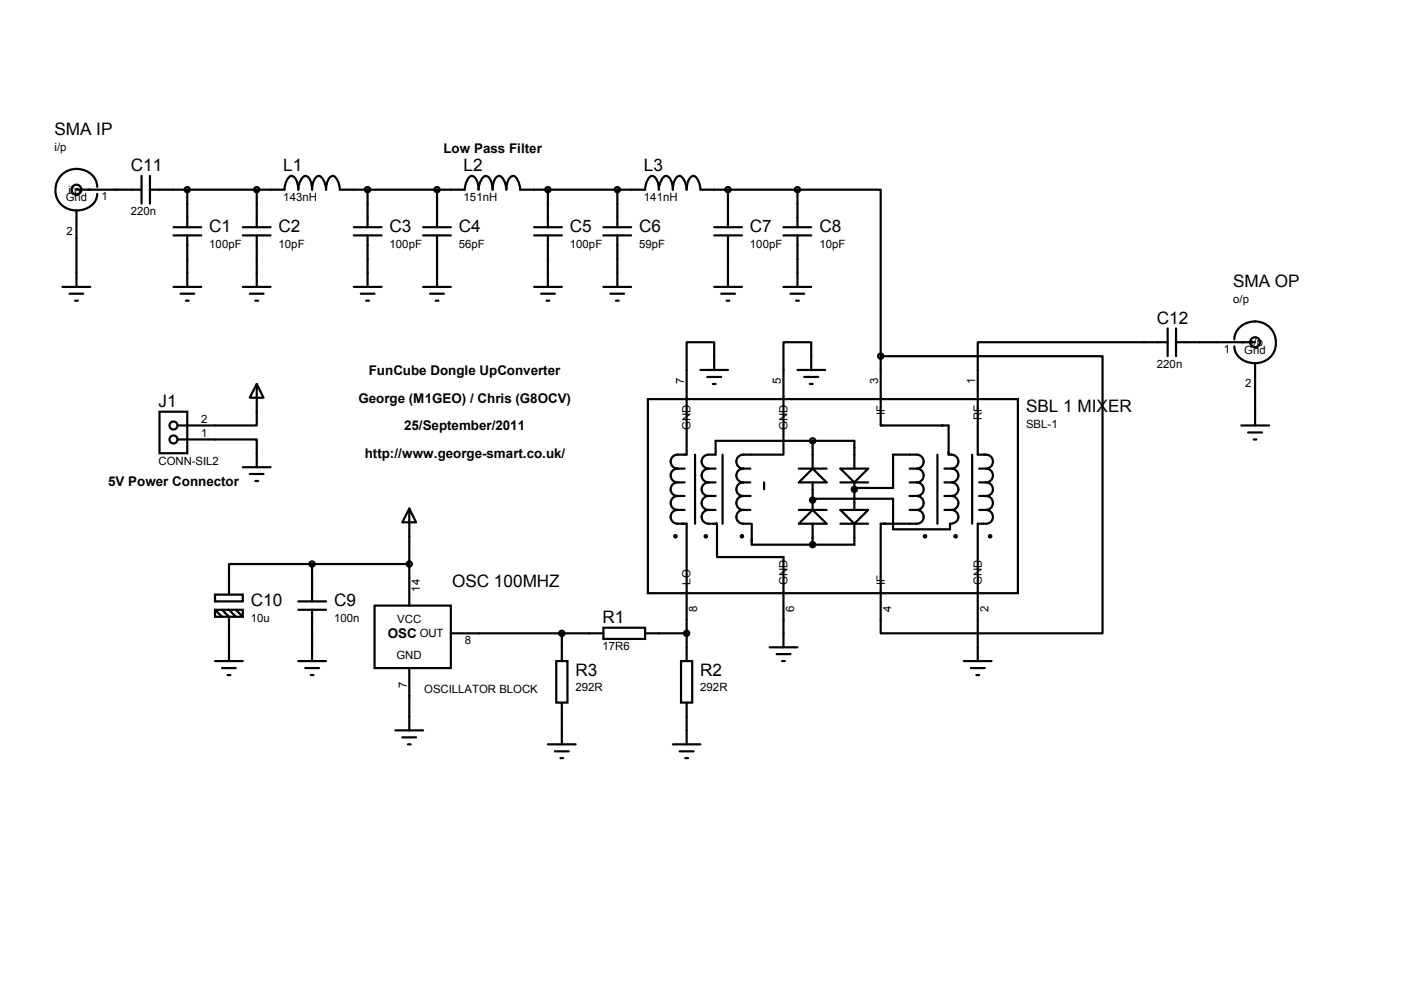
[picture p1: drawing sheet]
<svg xmlns="http://www.w3.org/2000/svg" width="297mm" height="210mm" viewBox="0 0 297 210" stroke-linecap="round" stroke-linejoin="round" font-family="sans-serif">
<g fill="none" stroke="#000" stroke-width=".47">
<path d="M20.6 39.6a4.4 4.4 0 0 0-7.3-2.8 4.4 4.4 0 0 0-1.5 3.4M30 37.3v5.9M31.8 37.3v5.9M11.8 40.5a4.2 4.2 0 0 0 4.4 4.1M16.2 44.6v16.2M16.2 40.2h13.8M20.6 41.1a4 4 0 0 1-4.4 3.5M31.8 40.2h28.5a3.1 3.1 0 0 1 1.5-2.9 1.73 1.73 0 0 1 1.3 1.5l.1 1.4a3.1 3.1 0 0 1 1.5-2.9 1.69 1.69 0 0 1 1.3 1.5l.2 1.4a3.6 3.6 0 0 1 1-2.8 1.03 1.03 0 0 1 1.4 .8l.5 1.3v.7a3.6 3.6 0 0 1 1.1-2.8 1 1 0 0 1 1.4 .8l.4 1.3v.7h26.5a3.1 3.1 0 0 1 1.5-2.9 1.73 1.73 0 0 1 1.3 1.5l.2 1.4a3.1 3.1 0 0 1 1.5-2.9 1.73 1.73 0 0 1 1.2 1.5l.2 1.4a3.7 3.7 0 0 1 1.1-2.8 1.02 1.02 0 0 1 1.3 .8l.5 1.3 .1 .7a3.6 3.6 0 0 1 1-2.8 1 1 0 0 1 1.4 .8l.4 1.3 .1 .7h26.5a3.1 3.1 0 0 1 1.4-2.9 1.73 1.73 0 0 1 1.3 1.5l.2 1.4a3.1 3.1 0 0 1 1.5-2.9 1.73 1.73 0 0 1 1.3 1.5l.2 1.4a3.7 3.7 0 0 1 1-2.8 1.02 1.02 0 0 1 1.4 .8l.4 1.3 .1 .7a3.6 3.6 0 0 1 1-2.8 1 1 0 0 1 1.4 .8l.4 1.3 .1 .7h20.6M36.8 48.2h5.9M36.8 49.9h5.9M39.7 40.2v8M39.7 49.9v10.9"/>
<path d="M51.5 48.2h5.9M51.5 49.9h5.9M54.4 40.2v8M54.4 49.9v10.9M75 48.2h5.9M75 49.9h5.9M77.9 40.2v8M77.9 49.9v10.9M89.7 48.2h5.9M89.7 49.9h5.9M92.7 40.2v8M92.7 49.9v10.9"/>
<path d="M113.2 48.2h5.9M113.2 49.9h5.9M116.2 40.2v8M116.2 49.9v10.9M127.9 48.2h5.9M127.9 49.9h5.9M130.9 40.2v8M130.9 49.9v10.9M151.4 48.2h5.9M151.4 49.9h5.9M154.3 40.2v8M154.3 49.9v10.9"/>
<path d="M166.1 48.2h5.9M166.1 49.9h5.9M169.1 40.2h17.6v35.3M169.1 40.2v8M169.1 49.9v10.9M13.2 60.8h5.9M14.7 62.3h2.9M15.9 63.8h.6M36.8 60.8h5.9M38.3 62.3h2.9M39.4 63.8h.6M51.5 60.8h5.9"/>
<path d="M53 62.3h2.9M54.1 63.8h.6M75 60.8h5.9M76.5 62.3h2.9M77.6 63.8h.6M89.7 60.8h5.9M91.2 62.3h2.9M92.4 63.8h.6M113.2 60.8h5.9M114.7 62.3h2.9M115.9 63.8h.6M127.9 60.8h5.9"/>
<path d="M129.4 62.3h2.9M130.6 63.8h.6M148.5 78.4h5.8M149.9 79.9h3M151.4 78.4v-5.8h-5.8v23.8h-1.9a1.48 1.48 0 0 0-1.5 1.5 1.48 1.48 0 0 0 1.5 1.5M151.4 60.8h5.9M152.9 62.3h2.9M154 63.8h.6M166.1 60.8h5.9M167.6 62.3h2.9M168.8 63.8h.6M169.1 78.4h5.9"/>
<path d="M170.5 79.9h3M172 78.4v-5.8h-5.9v23.5M186.7 75.5h47.1v58.8h-47.1v-23.3h7.1a1.51 1.51 0 0 0 2-1.1 1.51 1.51 0 0 0-1.5-1.8M186.7 75.5v14.7h14.4v6.2a1.53 1.53 0 0 1 2.1 1.1 1.53 1.53 0 0 1-1.5 1.9M247.6 72.6h-40.3v11.7M247.6 69.6v5.9M249.3 72.6h16.8M249.3 69.6v5.9M261.7 72a4.4 4.4 0 0 1 7.3-2.8 4.4 4.4 0 0 1 1.5 3.4M261.7 73.4a4 4 0 0 0 4.4 3.6M266.1 77v13.2M270.5 72.9a4.2 4.2 0 0 1-4.4 4.1"/>
<path d="M33.8 87.3h5.9v8.8h-5.9zM37.7 93.2h16.7v5.9M51.5 99.1h5.9M54.4 81.4l1.5 2.9h-2.9zM54.4 81.4v8.8h-16.7M137.4 84.6h78.4v41.2h-78.4zM143.7 99.4a1.46 1.46 0 0 0-1.5 1.4 1.46 1.46 0 0 0 1.5 1.5M143.7 99.4h1.5M147.4 96.4v14.6M150.2 99.4a1.48 1.48 0 0 1-1.4-1.5 1.48 1.48 0 0 1 1.4-1.5h1.5v-2.9h29.4v5.9M150.2 99.4a1.46 1.46 0 0 0-1.4 1.4 1.46 1.46 0 0 0 1.4 1.5M150.2 99.4h1.5"/>
<path d="M151.1 81.4h.6M153.2 96.4v14.6M157.6 99.4a1.46 1.46 0 0 0-1.5 1.4 1.46 1.46 0 0 0 1.5 1.5M157.6 99.4h1.5M166.1 96.4h-7.9a1.53 1.53 0 0 0-2 1.1 1.53 1.53 0 0 0 1.4 1.9M169.4 99.4h5.9M171.7 81.4h.6M172.3 93.5v5.9M178.2 99.4h5.9l-3 2.9zM192.9 99.4h1.4M194.3 99.4a1.46 1.46 0 0 1 1.5 1.4 1.46 1.46 0 0 1-1.5 1.5M194.3 99.4a1.53 1.53 0 0 0 1.5-1.9 1.53 1.53 0 0 0-2-1.1h-4.4v7.1h-8.3"/>
<path d="M198.8 96.4v14.6M200.2 99.4h1.5M201.7 99.4a1.46 1.46 0 0 1 1.5 1.4 1.46 1.46 0 0 1-1.5 1.5M206.1 96.4v14.6M207.3 84.6v11.8h1.7a1.48 1.48 0 0 1 1.5 1.5 1.48 1.48 0 0 1-1.5 1.5M207.6 99.4h1.4M209 99.4a1.46 1.46 0 0 1 1.5 1.4 1.46 1.46 0 0 1-1.5 1.5M263.2 90.2h5.9M264.6 91.7h3M265.8 93.2h.6M53 100.5h2.9M54.1 102h.6"/>
<path d="M66.2 119.6h-17.6v6.5M66.2 119.6v7.9M66.2 119.6h20.6M86.8 107.8l1.4 2.9h-2.9zM86.8 107.8v20.6M143.5 111h2.1v29.2M143.7 102.3a1.44 1.44 0 0 0-1.5 1.4 1.44 1.44 0 0 0 1.5 1.5M143.7 105.2a1.48 1.48 0 0 0-1.5 1.4 1.48 1.48 0 0 0 1.5 1.5M143.7 108.1a1.46 1.46 0 0 0-1.5 1.5 1.46 1.46 0 0 0 1.5 1.4M143.7 108.1h1.5M143.7 102.3h1.5M143.7 105.2h1.5"/>
<path d="M150.2 102.3a1.44 1.44 0 0 0-1.4 1.4 1.44 1.44 0 0 0 1.4 1.5M150.2 105.2a1.48 1.48 0 0 0-1.4 1.4 1.48 1.48 0 0 0 1.4 1.5M150.2 108.1a1.5 1.5 0 0 0-1.4 1.8 1.5 1.5 0 0 0 1.9 1.1h1.3h-.3M150.2 108.1h1.5M150.2 102.3h1.5M150.2 105.2h1.5M152 118.1h14.1v19.1M152 111v6.8M157.6 108.1a1.51 1.51 0 0 0-1.5 1.8 1.51 1.51 0 0 0 2.1 1.1h.9M157.6 108.1h1.5M157.6 105.2a1.48 1.48 0 0 0-1.5 1.4 1.48 1.48 0 0 0 1.5 1.5M157.6 105.2h1.5"/>
<path d="M157.6 102.3a1.44 1.44 0 0 0-1.5 1.4 1.44 1.44 0 0 0 1.5 1.5M157.6 102.3h1.5M159.4 111v4.5h21.7v-4.5M162 102.3v1.5M169.4 111l2.9-2.9 3 2.9zM169.4 108.1h5.9M169.4 102.3l2.9-2.9 3 2.9zM172.3 102.3v5.8M172.3 111v4.5M172.6 105.7h16.8v6.5h12v-1.2a1.48 1.48 0 0 0 1.8-1.3 1.48 1.48 0 0 0-1.5-1.6M178.2 111h5.9M178.2 108.1h5.9l-3 2.9z"/>
<path d="M178.2 102.3h5.9M181.1 102.3v5.8M192.9 108.1h1.4M192.9 105.2h1.4M192.9 102.3h1.4M194.3 105.2a1.48 1.48 0 0 1 1.5 1.4 1.48 1.48 0 0 1-1.5 1.5M194.3 102.3a1.44 1.44 0 0 1 1.5 1.4 1.44 1.44 0 0 1-1.5 1.5M200.2 108.1h1.5M200.2 102.3h1.5M200.2 105.2h1.5M201.7 105.2a1.48 1.48 0 0 1 1.5 1.4 1.48 1.48 0 0 1-1.5 1.5M201.7 102.3a1.44 1.44 0 0 1 1.5 1.4 1.44 1.44 0 0 1-1.5 1.5"/>
<path d="M207.6 108.1h1.4M207.6 102.3h1.4M207.6 105.2h1.4M209 108.1a1.46 1.46 0 0 1 1.5 1.5 1.46 1.46 0 0 1-1.5 1.4h-1.7v29.2M209 105.2a1.48 1.48 0 0 1 1.5 1.4 1.48 1.48 0 0 1-1.5 1.5M209 102.3a1.44 1.44 0 0 1 1.5 1.4 1.44 1.44 0 0 1-1.5 1.5M45.6 126.1h5.9v1.4h-5.9zM45.6 129.3h5.9v1.5h-5.9zM45.6 129.3l1.5 1.5M47.1 129.3l1.5 1.5v9.4M48.6 129.3l1.4 1.5M50 129.3l1.5 1.5"/>
<path d="M63.2 127.5h5.9M63.2 129.3h5.9M66.2 129.3v10.9M79.4 128.4h16.2v13.2h-16.2zM95.6 134.3h32.3M119.1 134.3v5.9M127.9 133.1h8.9v2.4h-8.9zM136.8 134.3h8.8M163.2 137.2h5.9M164.7 138.7h2.9M45.6 140.2h5.9M47.1 141.6h2.9"/>
<path d="M48.3 143.1h.5M63.2 140.2h5.9M64.7 141.6h2.9M65.9 143.1h.6M83.8 154.9h5.9M85.3 156.3h2.9M86.5 157.8h.6M86.8 141.6v13.3M116.2 157.8h5.8M117.6 159.3h3M117.9 140.2h2.4v8.8h-2.4zM119.1 149v8.8"/>
<path d="M142.7 157.8h5.8M144.1 159.3h3M144.4 140.2h2.4v8.8h-2.4zM145.6 149v8.8M165.8 140.2h.6M204.3 140.2h5.9M205.8 141.6h3M207 143.1h.6M118.8 160.7h.6M145.3 160.7h.6"/>
<circle cx="16.2" cy="40.2" r="1.06"/>
<circle cx="39.7" cy="40.2" r=".56"/>
<circle cx="54.4" cy="40.2" r=".56"/>
<circle cx="77.9" cy="40.2" r=".56"/>
<circle cx="92.7" cy="40.2" r=".56"/>
<circle cx="116.2" cy="40.2" r=".56"/>
<circle cx="130.9" cy="40.2" r=".56"/>
<circle cx="154.3" cy="40.2" r=".56"/>
<circle cx="169.1" cy="40.2" r=".56"/>
<circle cx="186.7" cy="75.5" r=".56"/>
<circle cx="266.1" cy="72.6" r="1.06"/>
<circle cx="36.8" cy="93.2" r=".85"/>
<circle cx="36.8" cy="90.2" r=".85"/>
<circle cx="172.3" cy="93.5" r=".56"/>
<circle cx="66.2" cy="119.6" r=".56"/>
<circle cx="86.8" cy="119.6" r=".56"/>
<circle cx="143.2" cy="113.7" r=".26"/>
<circle cx="149.6" cy="113.7" r=".26"/>
<circle cx="157.3" cy="113.7" r=".26"/>
<circle cx="172.3" cy="106" r=".56"/>
<circle cx="172.3" cy="115.5" r=".56"/>
<circle cx="172.3" cy="106" r=".26"/>
<circle cx="172.3" cy="115.5" r=".26"/>
<circle cx="181.1" cy="103.8" r=".56"/>
<circle cx="181.1" cy="103.8" r=".26"/>
<circle cx="196.1" cy="113.7" r=".26"/>
<circle cx="202.6" cy="113.7" r=".26"/>
<circle cx="209.9" cy="113.7" r=".26"/>
<circle cx="119.1" cy="134.3" r=".56"/>
<circle cx="145.6" cy="134.3" r=".56"/>
</g>
<g font-size="3.6">
<text x="11.6" y="28.6">SMA IP</text>
<text x="27.7" y="36.3">C11</text>
<text x="60.1" y="36.3">L1</text>
<text x="98.3" y="36.3">L2</text>
<text x="136.5" y="36.3">L3</text>
<text x="44.4" y="49.2">C1</text>
<text x="59.1" y="49.2">C2</text>
<text x="82.6" y="49.2">C3</text>
<text x="97.3" y="49.2">C4</text>
<text x="120.8" y="49.2">C5</text>
<text x="135.5" y="49.2">C6</text>
<text x="159" y="49.2">C7</text>
<text x="173.7" y="49.2">C8</text>
<text x="261.4" y="60.9">SMA OP</text>
<text x="245.3" y="68.6">C12</text>
<text x="33.6" y="86.3">J1</text>
<text x="217.5" y="87.4">SBL 1 MIXER</text>
<text x="95.8" y="124.5">OSC 100MHZ</text>
<text x="53.2" y="128.5">C10</text>
<text x="70.8" y="128.5">C9</text>
<text x="127.7" y="132.1">R1</text>
<text x="122" y="143.3">R3</text>
<text x="148.5" y="143.3">R2</text>
</g>
<g font-size="2.8">
<text x="94" y="32.5">Low Pass Filter</text>
<text x="78.2" y="79.5">FunCube Dongle UpConverter</text>
<text x="76" y="85.4">George (M1GEO) / Chris (G8OCV)</text>
<text x="85.7" y="91.3">25/September/2011</text>
<text x="77.3" y="97.2">http://www.george-smart.co.uk/</text>
<text x="22.9" y="103">5V Power Connector</text>
<text x="82.2" y="135.3">OSC</text>
</g>
<g font-size="2.4">
<text x="11.6" y="31.9">i/p</text>
<text x="14.5" y="41.1">i/p</text>
<text x="13.9" y="42.7">Gnd</text>
<text x="21.5" y="42.4">1</text>
<text x="27.7" y="45.6">220n</text>
<text x="60.1" y="42.7">143nH</text>
<text x="98.3" y="42.7">151nH</text>
<text x="136.5" y="42.7">141nH</text>
<text x="14.1" y="49.8">2</text>
<text x="44.4" y="52.5">100pF</text>
<text x="59.1" y="52.5">10pF</text>
<text x="82.6" y="52.5">100pF</text>
<text x="97.3" y="52.5">56pF</text>
<text x="120.8" y="52.5">100pF</text>
<text x="135.5" y="52.5">59pF</text>
<text x="159" y="52.5">100pF</text>
<text x="173.7" y="52.5">10pF</text>
<text x="261.4" y="64.3">o/p</text>
<text x="245.3" y="77.9">220n</text>
<text x="259.5" y="74.8">1</text>
<text x="263.8" y="75">Gnd</text>
<text x="265.2" y="73.4">i/p</text>
<text x="145" y="81.4" transform="rotate(-90 145 81.4)">7</text>
<text x="165.6" y="81.4" transform="rotate(-90 165.6 81.4)">5</text>
<text x="186.2" y="81.4" transform="rotate(-90 186.2 81.4)">3</text>
<text x="206.8" y="81.4" transform="rotate(-90 206.8 81.4)">1</text>
<text x="264" y="82.1">2</text>
<text x="42.7" y="89.7">2</text>
<text x="187.6" y="88" transform="rotate(-90 187.6 88)">IF</text>
<text x="208.1" y="89" transform="rotate(-90 208.1 89)">RF</text>
<text x="42.7" y="92.7">1</text>
<text x="146.4" y="91.2" transform="rotate(-90 146.4 91.2)">GND</text>
<text x="167" y="91.2" transform="rotate(-90 167 91.2)">GND</text>
<text x="217.5" y="90.7">SBL-1</text>
<text x="33.6" y="98.6">CONN-SIL2</text>
<text x="89" y="125.5" transform="rotate(-90 89 125.5)">14</text>
<text x="146.4" y="124" transform="rotate(-90 146.4 124)">LO</text>
<text x="167" y="124" transform="rotate(-90 167 124)">GND</text>
<text x="187.6" y="124" transform="rotate(-90 187.6 124)">IF</text>
<text x="208.1" y="124" transform="rotate(-90 208.1 124)">GND</text>
<text x="53.2" y="131.8">10u</text>
<text x="70.8" y="131.8">100n</text>
<text x="147.8" y="129.8" transform="rotate(-90 147.8 129.8)">8</text>
<text x="168.4" y="129.8" transform="rotate(-90 168.4 129.8)">6</text>
<text x="189" y="129.8" transform="rotate(-90 189 129.8)">4</text>
<text x="209.5" y="129.8" transform="rotate(-90 209.5 129.8)">2</text>
<text x="84.2" y="132.1">VCC</text>
<text x="89" y="135.1">OUT</text>
<text x="98.5" y="136.5">8</text>
<text x="127.7" y="137.9">17R6</text>
<text x="84.1" y="139.7">GND</text>
<text x="86.2" y="145.9" transform="rotate(-90 86.2 145.9)">7</text>
<text x="90" y="147">OSCILLATOR BLOCK</text>
<text x="122" y="146.6">292R</text>
<text x="148.5" y="146.6">292R</text>
</g>
</svg>
